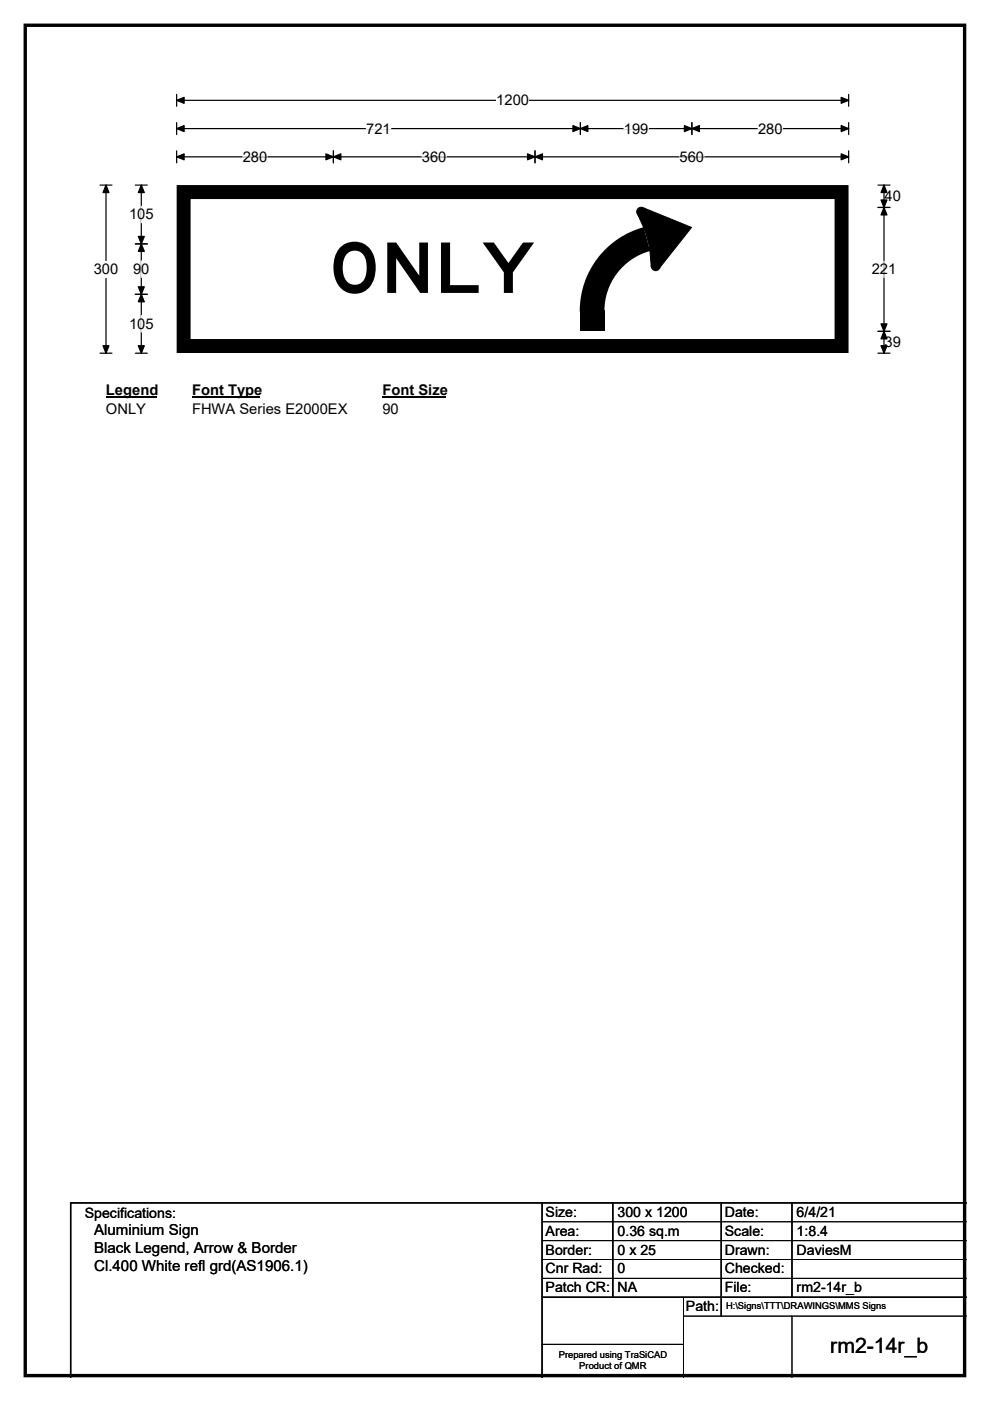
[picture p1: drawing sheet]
<svg xmlns="http://www.w3.org/2000/svg" width="210mm" height="297mm" viewBox="0 0 210 297" stroke-linecap="round" stroke-linejoin="round" font-family="sans-serif">
<path d="M5.4 5.4h199.2v286.3h-199.2z" fill="none" stroke="#000" stroke-width=".72"/>
<path d="M37.5 21.3h142.5M37.5 20v2.5M180 20v2.5" fill="none" stroke="#000" stroke-width=".25"/>
<path d="M37.5 21.3l1.6-.7v1.3zM178.4 20.6l1.6 .7-1.6 .6z" fill="#000" stroke="#000" stroke-width=".25"/>
<path d="M105.3 19.5h6.9v3.5h-6.9z" fill="#fff"/>
<g fill="none" stroke="#000" stroke-width=".25">
<path d="M21.2 39.2h2.5M22.5 39.2v35.7M37.5 27.3h142.5M37.5 26v2.5M37.5 32v2.5M37.5 33.3h142.5M70.7 32v2.5M113.5 32v2.5M123.1 26v2.5M146.7 26v2.5M180 32v2.5M180 26v2.5"/>
<path d="M21.2 74.9h2.5"/>
</g>
<g fill="#000" stroke="#000" stroke-width=".25">
<path d="M22.5 39.2l.6 1.6h-1.3zM37.5 27.3l1.6-.7v1.3zM37.5 33.3l1.6-.7v1.3zM70.7 33.3l1.6-.7v1.3zM69.1 32.6l1.6 .7-1.6 .6zM111.9 32.6l1.6 .7-1.6 .6zM113.5 33.3l1.6-.7v1.3zM123.1 27.3l1.6-.7v1.3zM121.5 26.6l1.6 .7-1.6 .6zM145.2 26.6l1.5 .7-1.5 .6zM146.7 27.3l1.6-.7v1.3zM178.4 26.6l1.6 .7-1.6 .6z"/>
<path d="M178.4 32.6l1.6 .7-1.6 .6zM21.8 73.3h1.3l-.6 1.6z"/>
</g>
<path d="M51.5 33.3h5.2M77.7 27.3h5.2M89.5 33.3h5.2M132.3 27.3h5.2M144.1 33.3h5.3M160.8 27.3h5.2" fill="none" stroke="#fff" stroke-width=".25"/>
<path d="M19.9 55.3h5.2v3.5h-5.2z" fill="#fff"/>
<path d="M28.7 39.2h2.5M30 39.2v35.7M186.2 39.2h2.6M187.5 39.2v35.7M28.7 51.7h2.5M186.2 44h2.6M28.7 62.4h2.5M28.7 74.9h2.5M186.2 74.9h2.6M186.2 70.3h2.6" fill="none" stroke="#000" stroke-width=".25"/>
<path d="M30 39.2l.6 1.6h-1.3zM187.5 39.2l.6 1.6h-1.2zM30 51.7l.6 1.6h-1.3zM29.3 50.1h1.3l-.6 1.6zM187.5 44l.6 1.6h-1.2zM186.9 42.4h1.2l-.6 1.6zM29.3 60.8h1.3l-.6 1.6zM30 62.4l.6 1.6h-1.3zM29.3 73.3h1.3l-.6 1.6zM186.9 68.7h1.2l-.6 1.6zM187.5 70.3l.6 1.5h-1.2zM186.9 73.3h1.2l-.6 1.6z" fill="#000" stroke="#000" stroke-width=".25"/>
<path d="M30 43.7v3.5M30 55.3v3.5M187.5 55.4v3.5M30 66.9v3.5" fill="none" stroke="#fff" stroke-width=".25"/>
<path d="M22.5 80.9h10.7v3.5h-10.7z" fill="#fff"/>
<path d="M22.5 84.2h10.7" fill="none" stroke="#000" stroke-width=".32"/>
<path d="M40.7 80.9h14.4v3.5h-14.4z" fill="#fff"/>
<path d="M40.7 84.2h14.4" fill="none" stroke="#000" stroke-width=".32"/>
<path d="M81.1 80.9h13.5v3.5h-13.5z" fill="#fff"/>
<path d="M81.1 84.2h13.5" fill="none" stroke="#000" stroke-width=".32"/>
<g fill="#fff">
<path d="M22.5 85.1h8.4v3.5h-8.4z"/>
<path d="M40.7 85.1h32.9v3.5h-32.9z"/>
<path d="M81.1 85.1h3.5v3.5h-3.5z"/>
<path d="M37.5 39.3h142.5v35.6h-142.5z"/>
</g>
<path d="M37.5 39.2h142.5v35.7h-142.5z" fill="none" stroke="#fff" stroke-width=".21"/>
<path d="M38.9 40.7h139.6v32.7h-139.6z" fill="none" stroke="#000" stroke-width="3"/>
<path d="M123.1 65.9h5.2v4.3h-5.2z" fill="#000"/>
<path d="M137.3 50.7a15.8 15.8 0 0 0-11.7 15.2" fill="none" stroke="#000" stroke-width="5.2"/>
<path d="M136.8 48.9l9.4-2.5 1 3.6-9.4 2.5z" fill-rule="evenodd" fill="#fff" stroke="#fff" stroke-width=".21"/>
<g fill="#000" stroke="#000" stroke-width=".21">
<path d="M135.2 45.3l1.3-1.2 10.2 4.1-6.9 8.7-1.7-.4-.3-4-1-3.6z" fill-rule="evenodd"/>
<circle cx="136" cy="44.9" r=".95"/>
<circle cx="139.1" cy="56.4" r=".95"/>
</g>
<path d="M115 255v37M130 255v20M153 255v24M168 255v20M205 255h-190v37M115 275h90" fill="none" stroke="#000" stroke-width=".3"/>
<path d="M115 259h90M115 263h90M115 267h90M115 271h90M145 279h60M145 275v17M168 279v13M115 285h30" fill="none" stroke="#000" stroke-width=".21"/>
<text font-size="14.8" x="69.7" y="62.1">ONLY</text>
<text font-size="4.5" x="176.1" y="286.9">rm2-14r_b</text>
<g font-size="3.2">
<text x="20" y="261.9">Aluminium Sign</text>
<text x="20" y="265.7">Black Legend, Arrow &amp; Border</text>
<text x="20" y="269.6">Cl.400 White refl grd(AS1906.1)</text>
</g>
<g font-size="3.1">
<text x="105.3" y="22.3">1200</text>
<text x="77.7" y="28.3">721</text>
<text x="132.3" y="28.3">199</text>
<text x="160.8" y="28.3">280</text>
<text x="51.5" y="34.3">280</text>
<text x="89.5" y="34.3">360</text>
<text x="144.1" y="34.3">560</text>
<text x="27.4" y="46.5">105</text>
<text x="187.6" y="42.7">40</text>
<text x="19.9" y="58.1">300</text>
<text x="28.2" y="58.1">90</text>
<text x="184.9" y="58.2">221</text>
<text x="27.4" y="69.7">105</text>
<text x="187.6" y="73.6">39</text>
<text x="22.5" y="83.7">Legend</text>
<text x="40.7" y="83.7">Font Type</text>
<text x="81.1" y="83.7">Font Size</text>
<text x="22.5" y="87.9">ONLY</text>
<text x="40.7" y="87.9">FHWA Series E2000EX</text>
<text x="81.1" y="87.9">90</text>
</g>
<g font-size="3">
<text x="115.7" y="258">Size:</text>
<text x="131" y="258">300 x 1200</text>
<text x="153.7" y="258">Date:</text>
<text x="169" y="258">6/4/21</text>
<text x="18" y="258.2">Specifications:</text>
<text x="115.7" y="262">Area:</text>
<text x="131" y="262">0.36 sq.m</text>
<text x="153.7" y="262">Scale:</text>
<text x="169" y="262">1:8.4</text>
<text x="115.7" y="266">Border:</text>
<text x="115.7" y="270">Cnr Rad:</text>
<text x="131" y="266">0 x 25</text>
<text x="131" y="270">0</text>
<text x="153.7" y="266">Drawn:</text>
<text x="153.7" y="270">Checked:</text>
<text x="169" y="266">DaviesM</text>
<text x="115.7" y="274">Patch CR:</text>
<text x="131" y="274">NA</text>
<text x="153.7" y="274">File:</text>
<text x="169" y="274">rm2-14r_b</text>
<text x="145.5" y="278">Path:</text>
</g>
<g font-size="2">
<text x="154" y="277.6">H:\Signs\TTT\DRAWINGS\MMS Signs</text>
<text x="118.5" y="287.8">Prepared using TraSiCAD</text>
<text x="122.9" y="290.2">Product of QMR</text>
</g>
</svg>
